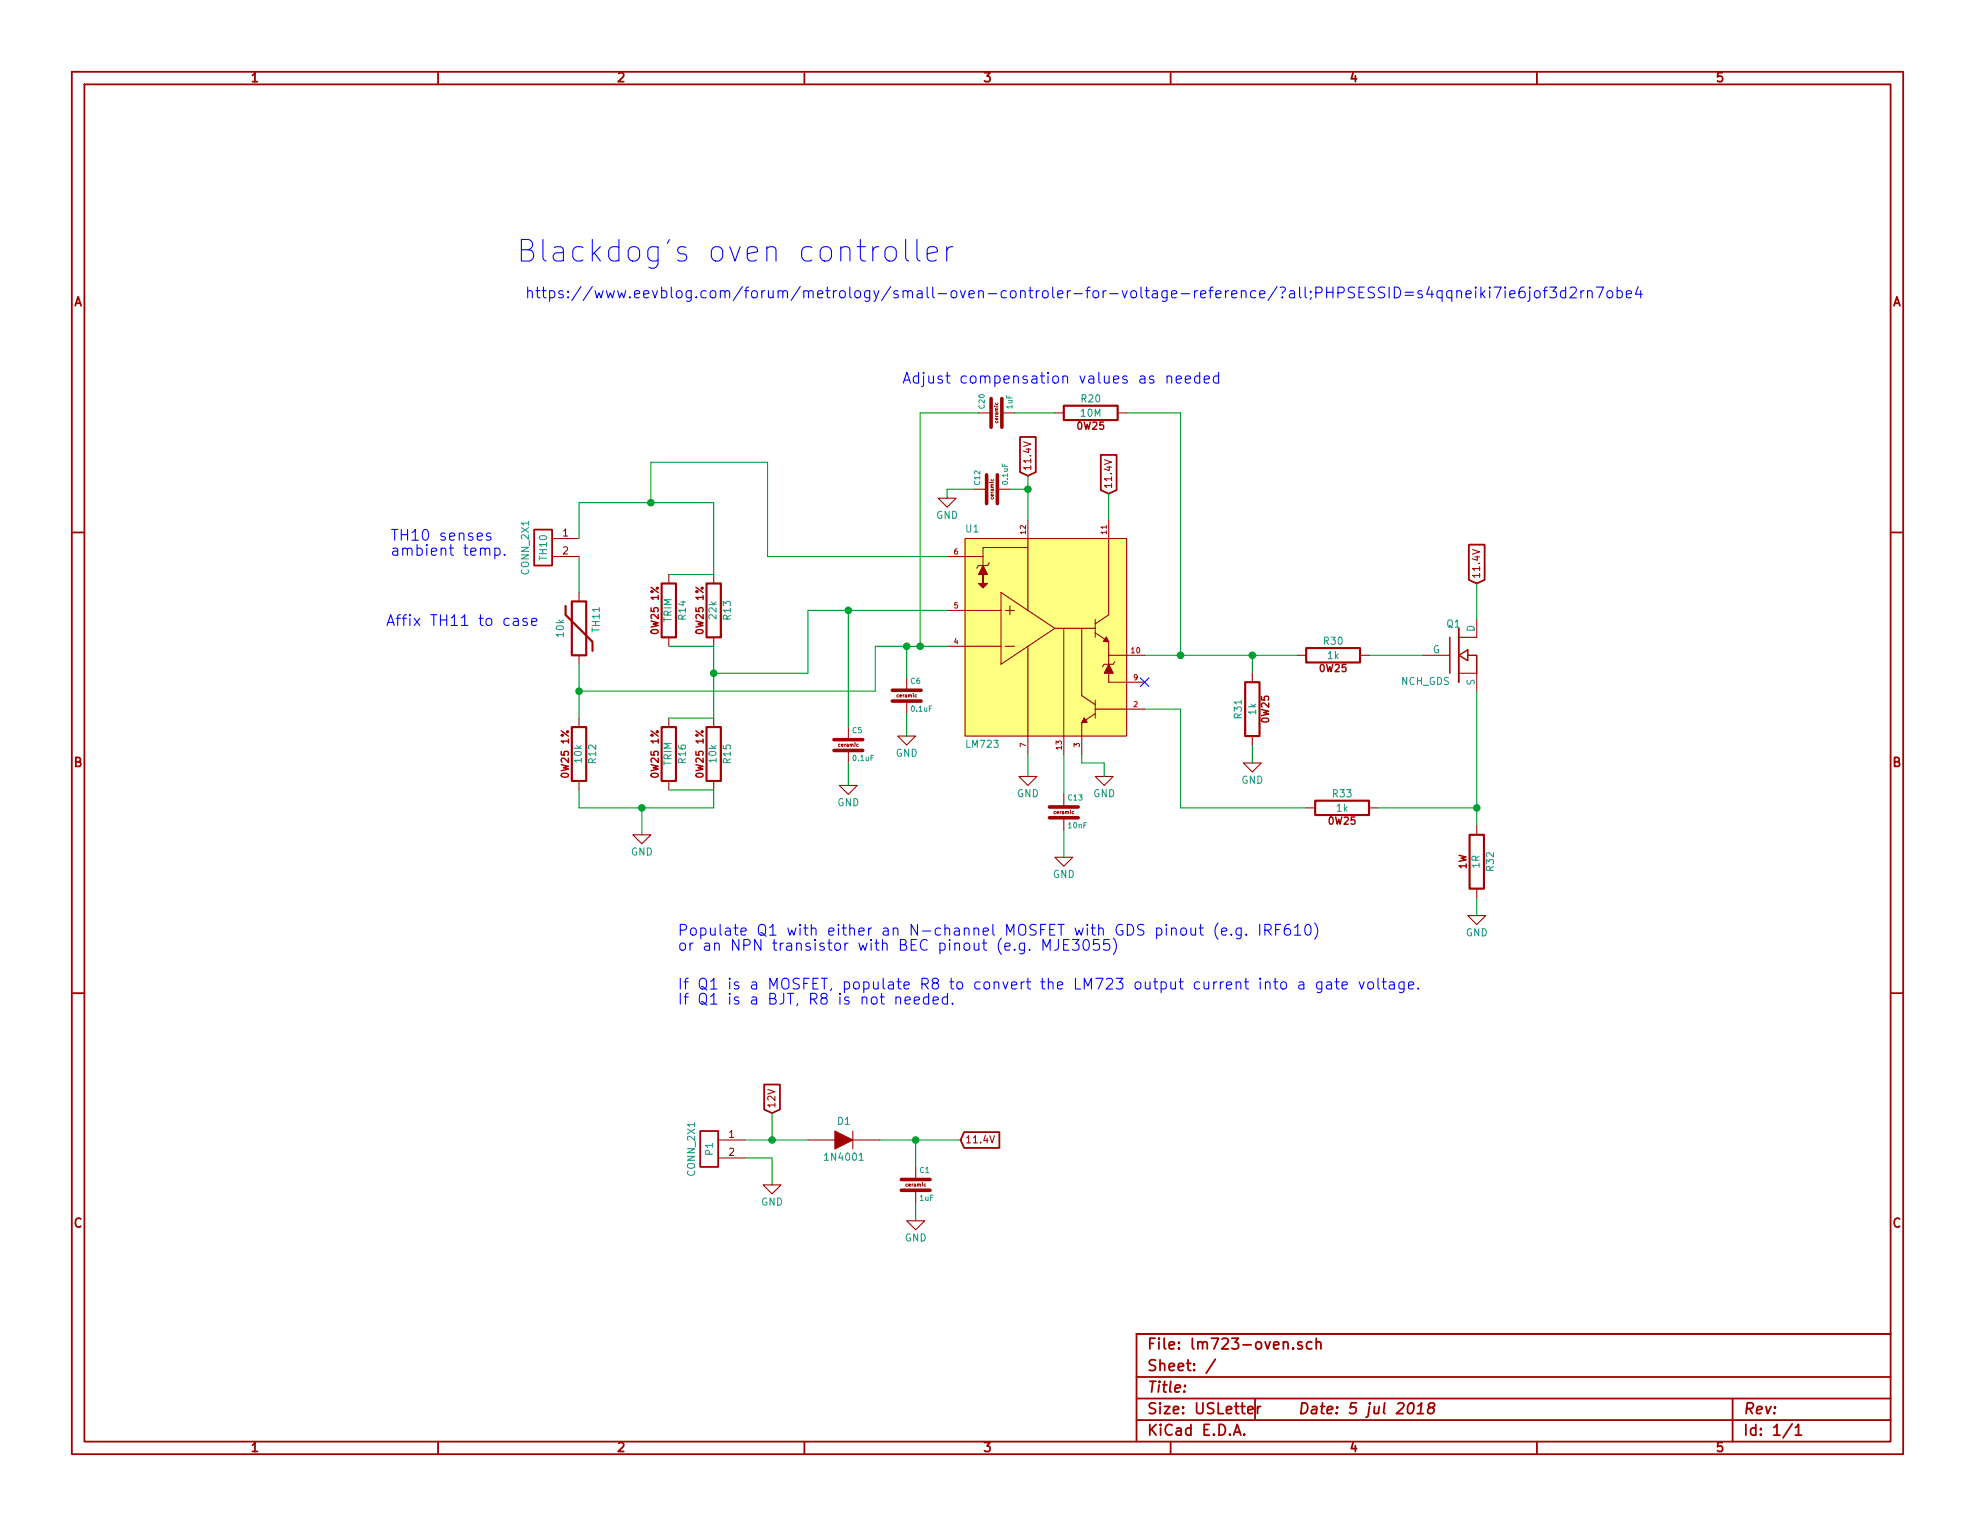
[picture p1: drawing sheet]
EESchema Schematic File Version 2
LIBS:PL_analog_ICs
LIBS:PL_capacitors
LIBS:PL_comms
LIBS:PL_connectors
LIBS:PL_diodes
LIBS:PL_displays
LIBS:PL_GPIB
LIBS:PL_inductors
LIBS:PL_LEDs
LIBS:PL_microcontrollers
LIBS:PL_mounting_holes
LIBS:PL_opamps
LIBS:PL_opto
LIBS:PL_power
LIBS:PL_references
LIBS:PL_regulators
LIBS:PL_relays
LIBS:PL_resistors
LIBS:PL_sensors
LIBS:PL_switchers
LIBS:PL_switches
LIBS:PL_transistors
LIBS:power
LIBS:device
LIBS:switches
LIBS:relays
LIBS:motors
LIBS:transistors
LIBS:conn
LIBS:linear
LIBS:regul
LIBS:74xx
LIBS:cmos4000
LIBS:adc-dac
LIBS:memory
LIBS:xilinx
LIBS:microcontrollers
LIBS:dsp
LIBS:microchip
LIBS:analog_switches
LIBS:motorola
LIBS:texas
LIBS:intel
LIBS:audio
LIBS:interface
LIBS:digital-audio
LIBS:philips
LIBS:display
LIBS:cypress
LIBS:siliconi
LIBS:opto
LIBS:atmel
LIBS:contrib
LIBS:valves
EELAYER 27 0
EELAYER END
$Descr USLetter 11000 8500
encoding utf-8
Sheet 1 1
Title ""
Date "5 jul 2018"
Rev ""
Comp ""
Comment1 ""
Comment2 ""
Comment3 ""
Comment4 ""
$EndDescr
$Comp
L THERMISTOR TH11
U 1 1
P 3225 3500
F 0 "TH11" V 3325 3550 40  0000 C CNN
F 1 "10k" V 3125 3500 40  0000 C CNN
F 2 "~" H 3225 3500 60  0000 C CNN
F 3 "~" H 3225 3500 60  0000 C CNN
	1    3225 3500
	1    0    0    -1  
$EndComp
$Comp
L R_0W25_1PCT R13
U 1 1
P 3975 3400
F 0 "R13" V 4055 3400 40  0000 C CNN
F 1 "22k" V 3975 3400 40  0000 C CNN
F 2 "~" V 3905 3400 30  0000 C CNN
F 3 "~" H 3975 3400 30  0000 C CNN
	1    3975 3400
	1    0    0    -1  
$EndComp
$Comp
L R_0W25_1PCT R12
U 1 1
P 3225 4200
F 0 "R12" V 3305 4200 40  0000 C CNN
F 1 "10k" V 3225 4200 40  0000 C CNN
F 2 "~" V 3155 4200 30  0000 C CNN
F 3 "~" H 3225 4200 30  0000 C CNN
	1    3225 4200
	1    0    0    -1  
$EndComp
$Comp
L R_0W25_1PCT R15
U 1 1
P 3975 4200
F 0 "R15" V 4055 4200 40  0000 C CNN
F 1 "10k" V 3975 4200 40  0000 C CNN
F 2 "~" V 3905 4200 30  0000 C CNN
F 3 "~" H 3975 4200 30  0000 C CNN
	1    3975 4200
	1    0    0    -1  
$EndComp
Wire Wire Line
	3975 3600 3975 4000
Wire Wire Line
	5725 4325 5725 4200
Wire Wire Line
	3225 4500 3975 4500
Wire Wire Line
	3225 4400 3225 4500
Wire Wire Line
	3975 4500 3975 4400
Connection ~ 3975 3750
$Comp
L C_CER C5
U 1 1
P 4725 4150
F 0 "C5" H 4745 4210 30  0000 L BNN
F 1 "0.1uF" H 4745 4090 30  0000 L TNN
F 2 "" H 4763 4000 30  0000 C CNN
F 3 "" H 4725 4150 60  0000 C CNN
	1    4725 4150
	1    0    0    -1  
$EndComp
$Comp
L CONN_2X1 P1
U 1 1
P 3950 6400
F 0 "P1" V 3950 6400 40  0000 C CNN
F 1 "CONN_2X1" V 4050 6400 40  0000 C CNN
F 2 "~" H 4000 6400 60  0000 C CNN
F 3 "~" H 4000 6400 60  0000 C CNN
	1    3950 6400
	-1   0    0    -1  
$EndComp
Text GLabel 4300 6200 1    40   Input ~ 0
12V
Wire Wire Line
	4900 6350 5350 6350
$Comp
L GND #PWR01
U 1 1
P 4300 6600
F 0 "#PWR01" H 4300 6400 50  0001 C CNN
F 1 "GND" H 4300 6500 40  0000 C CNN
F 2 "~" H 4300 6600 50  0000 C CNN
F 3 "~" H 4300 6600 50  0000 C CNN
	1    4300 6600
	1    0    0    -1  
$EndComp
Wire Wire Line
	4150 6450 4300 6450
Wire Wire Line
	4300 6450 4300 6600
$Comp
L C_CER C1
U 1 1
P 5100 6600
F 0 "C1" H 5120 6660 30  0000 L BNN
F 1 "1uF" H 5120 6540 30  0000 L TNN
F 2 "" H 5138 6450 30  0000 C CNN
F 3 "" H 5100 6600 60  0000 C CNN
	1    5100 6600
	1    0    0    -1  
$EndComp
$Comp
L GND #PWR02
U 1 1
P 5100 6800
F 0 "#PWR02" H 5100 6600 50  0001 C CNN
F 1 "GND" H 5100 6700 40  0000 C CNN
F 2 "~" H 5100 6800 50  0000 C CNN
F 3 "~" H 5100 6800 50  0000 C CNN
	1    5100 6800
	1    0    0    -1  
$EndComp
Wire Wire Line
	5100 6500 5100 6350
Connection ~ 5100 6350
Wire Wire Line
	5100 6700 5100 6800
$Comp
L GND #PWR03
U 1 1
P 3575 4650
F 0 "#PWR03" H 3575 4450 50  0001 C CNN
F 1 "GND" H 3575 4550 40  0000 C CNN
F 2 "~" H 3575 4650 50  0000 C CNN
F 3 "~" H 3575 4650 50  0000 C CNN
	1    3575 4650
	1    0    0    -1  
$EndComp
$Comp
L NCH_GDS Q1
U 1 1
P 8125 3650
F 0 "Q1" H 8135 3820 40  0000 R CNN
F 1 "NCH_GDS" H 8075 3500 40  0000 R CNN
F 2 "~" H 8125 3650 60  0000 C CNN
F 3 "~" H 8125 3650 60  0000 C CNN
	1    8125 3650
	1    0    0    -1  
$EndComp
$Comp
L C_CER C13
U 1 1
P 5925 4525
F 0 "C13" H 5945 4585 30  0000 L BNN
F 1 "10nF" H 5945 4465 30  0000 L TNN
F 2 "" H 5963 4375 30  0000 C CNN
F 3 "" H 5925 4525 60  0000 C CNN
	1    5925 4525
	1    0    0    -1  
$EndComp
Wire Wire Line
	5925 4425 5925 4200
$Comp
L GND #PWR04
U 1 1
P 5925 4775
F 0 "#PWR04" H 5925 4575 50  0001 C CNN
F 1 "GND" H 5925 4675 40  0000 C CNN
F 2 "~" H 5925 4775 50  0000 C CNN
F 3 "~" H 5925 4775 50  0000 C CNN
	1    5925 4775
	1    0    0    -1  
$EndComp
Wire Wire Line
	5925 4625 5925 4775
$Comp
L GND #PWR05
U 1 1
P 6150 4325
F 0 "#PWR05" H 6150 4125 50  0001 C CNN
F 1 "GND" H 6150 4225 40  0000 C CNN
F 2 "~" H 6150 4325 50  0000 C CNN
F 3 "~" H 6150 4325 50  0000 C CNN
	1    6150 4325
	1    0    0    -1  
$EndComp
Wire Wire Line
	6025 4200 6025 4250
Wire Wire Line
	6025 4250 6150 4250
Wire Wire Line
	6150 4250 6150 4325
Text GLabel 5725 2650 1    40   Input ~ 0
11.4V
Wire Wire Line
	5725 2650 5725 2900
Text GLabel 6175 2750 1    40   Input ~ 0
11.4V
Wire Wire Line
	6175 2900 6175 2750
Text GLabel 8225 3250 1    40   Input ~ 0
11.4V
Wire Wire Line
	8225 3450 8225 3250
$Comp
L GND #PWR06
U 1 1
P 6975 4250
F 0 "#PWR06" H 6975 4050 50  0001 C CNN
F 1 "GND" H 6975 4150 40  0000 C CNN
F 2 "~" H 6975 4250 50  0000 C CNN
F 3 "~" H 6975 4250 50  0000 C CNN
	1    6975 4250
	1    0    0    -1  
$EndComp
$Comp
L GND #PWR07
U 1 1
P 8225 5100
F 0 "#PWR07" H 8225 4900 50  0001 C CNN
F 1 "GND" H 8225 5000 40  0000 C CNN
F 2 "~" H 8225 5100 50  0000 C CNN
F 3 "~" H 8225 5100 50  0000 C CNN
	1    8225 5100
	1    0    0    -1  
$EndComp
Wire Wire Line
	8225 5000 8225 5100
Wire Wire Line
	6975 4150 6975 4250
Wire Wire Line
	8225 3850 8225 4600
Wire Wire Line
	6575 4500 6575 3950
Wire Wire Line
	6575 3950 6375 3950
Connection ~ 8225 4500
Wire Wire Line
	6375 3650 7225 3650
Wire Wire Line
	7925 3650 7625 3650
Wire Wire Line
	6975 3750 6975 3650
Connection ~ 6975 3650
$Comp
L C_CER C20
U 1 1
P 5550 2300
F 0 "C20" H 5570 2360 30  0000 L BNN
F 1 "1uF" H 5570 2240 30  0000 L TNN
F 2 "" H 5588 2150 30  0000 C CNN
F 3 "" H 5550 2300 60  0000 C CNN
	1    5550 2300
	0    -1   -1   0   
$EndComp
Wire Wire Line
	5650 2300 5875 2300
Wire Wire Line
	6275 2300 6575 2300
Wire Wire Line
	6575 2300 6575 3650
Connection ~ 6575 3650
Wire Wire Line
	5125 3600 5125 2300
Wire Wire Line
	5125 2300 5450 2300
Connection ~ 5125 3600
$Comp
L R_1W R32
U 1 1
P 8225 4800
F 0 "R32" V 8305 4800 40  0000 C CNN
F 1 "1R" V 8225 4800 40  0000 C CNN
F 2 "~" V 8155 4800 30  0000 C CNN
F 3 "~" H 8225 4800 30  0000 C CNN
	1    8225 4800
	1    0    0    -1  
$EndComp
$Comp
L LM723 U1
U 1 1
P 5825 3600
F 0 "U1" H 5375 4250 40  0000 L CNN
F 1 "LM723" H 5375 3050 40  0000 L CNN
F 2 "~" H 5775 3725 60  0000 C CNN
F 3 "~" H 5775 3725 60  0000 C CNN
	1    5825 3600
	1    0    0    -1  
$EndComp
Wire Wire Line
	3225 3100 3225 3300
Wire Wire Line
	3975 2800 3975 3200
Wire Wire Line
	3225 3700 3225 4000
Wire Wire Line
	3975 3750 4500 3750
Wire Wire Line
	4500 3750 4500 3400
Wire Wire Line
	4500 3400 5275 3400
Wire Wire Line
	4875 3600 5275 3600
Wire Wire Line
	4875 3600 4875 3850
Wire Wire Line
	4875 3850 3225 3850
Connection ~ 3225 3850
NoConn ~ 6375 3800
$Comp
L DIODE D1
U 1 1
P 4700 6350
F 0 "D1" H 4700 6450 40  0000 C CNN
F 1 "1N4001" H 4700 6250 40  0000 C CNN
F 2 "~" H 4700 6350 60  0000 C CNN
F 3 "~" H 4700 6350 60  0000 C CNN
	1    4700 6350
	1    0    0    -1  
$EndComp
Wire Wire Line
	4150 6350 4500 6350
Wire Wire Line
	4300 6350 4300 6200
Connection ~ 4300 6350
Text GLabel 5350 6350 2    40   Input ~ 0
11.4V
Text Notes 2875 1475 0    120  ~ 0
Blackdog's oven controller
Text Notes 2925 1675 0    60   ~ 0
https://www.eevblog.com/forum/metrology/small-oven-controler-for-voltage-reference/?all;PHPSESSID=s4qqneiki7ie6jof3d2rn7obe4
$Comp
L R_0W25 R30
U 1 1
P 7425 3650
F 0 "R30" V 7505 3650 40  0000 C CNN
F 1 "1k" V 7425 3650 40  0000 C CNN
F 2 "~" V 7355 3650 30  0000 C CNN
F 3 "~" H 7425 3650 30  0000 C CNN
	1    7425 3650
	0    -1   -1   0   
$EndComp
$Comp
L R_0W25_1PCT R14
U 1 1
P 3725 3400
F 0 "R14" V 3805 3400 40  0000 C CNN
F 1 "TRIM" V 3725 3400 40  0000 C CNN
F 2 "~" V 3655 3400 30  0000 C CNN
F 3 "~" H 3725 3400 30  0000 C CNN
	1    3725 3400
	1    0    0    -1  
$EndComp
$Comp
L R_0W25_1PCT R16
U 1 1
P 3725 4200
F 0 "R16" V 3805 4200 40  0000 C CNN
F 1 "TRIM" V 3725 4200 40  0000 C CNN
F 2 "~" V 3655 4200 30  0000 C CNN
F 3 "~" H 3725 4200 30  0000 C CNN
	1    3725 4200
	1    0    0    -1  
$EndComp
Wire Wire Line
	3975 3200 3725 3200
Wire Wire Line
	3975 3600 3725 3600
Wire Wire Line
	3975 4000 3725 4000
Wire Wire Line
	3975 4400 3725 4400
$Comp
L R_0W25 R33
U 1 1
P 7475 4500
F 0 "R33" V 7555 4500 40  0000 C CNN
F 1 "1k" V 7475 4500 40  0000 C CNN
F 2 "~" V 7405 4500 30  0000 C CNN
F 3 "~" H 7475 4500 30  0000 C CNN
	1    7475 4500
	0    -1   -1   0   
$EndComp
Wire Wire Line
	8225 4500 7675 4500
Wire Wire Line
	7275 4500 6575 4500
$Comp
L R_0W25 R20
U 1 1
P 6075 2300
F 0 "R20" V 6155 2300 40  0000 C CNN
F 1 "10M" V 6075 2300 40  0000 C CNN
F 2 "~" V 6005 2300 30  0000 C CNN
F 3 "~" H 6075 2300 30  0000 C CNN
	1    6075 2300
	0    -1   -1   0   
$EndComp
$Comp
L R_0W25 R31
U 1 1
P 6975 3950
F 0 "R31" V 7055 3950 40  0000 C CNN
F 1 "1k" V 6975 3950 40  0000 C CNN
F 2 "~" V 6905 3950 30  0000 C CNN
F 3 "~" H 6975 3950 30  0000 C CNN
	1    6975 3950
	-1   0    0    1   
$EndComp
Text Notes 3775 5225 0    60   ~ 0
Populate Q1 with either an N-channel MOSFET with GDS pinout (e.g. IRF610)\nor an NPN transistor with BEC pinout (e.g. MJE3055)
Text Notes 5025 2150 0    60   ~ 0
Adjust compensation values as needed
Text Notes 3775 5525 0    60   ~ 0
If Q1 is a MOSFET, populate R8 to convert the LM723 output current into a gate voltage.\nIf Q1 is a BJT, R8 is not needed.
$Comp
L C_CER C12
U 1 1
P 5525 2725
F 0 "C12" H 5545 2785 30  0000 L BNN
F 1 "0.1uF" H 5545 2665 30  0000 L TNN
F 2 "" H 5563 2575 30  0000 C CNN
F 3 "" H 5525 2725 60  0000 C CNN
	1    5525 2725
	0    -1   -1   0   
$EndComp
$Comp
L GND #PWR08
U 1 1
P 5275 2775
F 0 "#PWR08" H 5275 2575 50  0001 C CNN
F 1 "GND" H 5275 2675 40  0000 C CNN
F 2 "~" H 5275 2775 50  0000 C CNN
F 3 "~" H 5275 2775 50  0000 C CNN
	1    5275 2775
	1    0    0    -1  
$EndComp
Wire Wire Line
	3575 4650 3575 4500
Connection ~ 3575 4500
$Comp
L GND #PWR09
U 1 1
P 5725 4325
F 0 "#PWR09" H 5725 4125 50  0001 C CNN
F 1 "GND" H 5725 4225 40  0000 C CNN
F 2 "~" H 5725 4325 50  0000 C CNN
F 3 "~" H 5725 4325 50  0000 C CNN
	1    5725 4325
	1    0    0    -1  
$EndComp
Wire Wire Line
	5625 2725 5725 2725
Connection ~ 5725 2725
Wire Wire Line
	5425 2725 5275 2725
Wire Wire Line
	5275 2725 5275 2775
$Comp
L C_CER C6
U 1 1
P 5050 3875
F 0 "C6" H 5070 3935 30  0000 L BNN
F 1 "0.1uF" H 5070 3815 30  0000 L TNN
F 2 "" H 5088 3725 30  0000 C CNN
F 3 "" H 5050 3875 60  0000 C CNN
	1    5050 3875
	1    0    0    -1  
$EndComp
$Comp
L GND #PWR010
U 1 1
P 4725 4375
F 0 "#PWR010" H 4725 4175 50  0001 C CNN
F 1 "GND" H 4725 4275 40  0000 C CNN
F 2 "~" H 4725 4375 50  0000 C CNN
F 3 "~" H 4725 4375 50  0000 C CNN
	1    4725 4375
	1    0    0    -1  
$EndComp
$Comp
L GND #PWR011
U 1 1
P 5050 4100
F 0 "#PWR011" H 5050 3900 50  0001 C CNN
F 1 "GND" H 5050 4000 40  0000 C CNN
F 2 "~" H 5050 4100 50  0000 C CNN
F 3 "~" H 5050 4100 50  0000 C CNN
	1    5050 4100
	1    0    0    -1  
$EndComp
Wire Wire Line
	5050 3975 5050 4100
Wire Wire Line
	4725 4250 4725 4375
Wire Wire Line
	5050 3775 5050 3600
Connection ~ 5050 3600
Wire Wire Line
	4725 4050 4725 3400
Connection ~ 4725 3400
$Comp
L CONN_2X1 TH10
U 1 1
P 3025 3050
F 0 "TH10" V 3025 3050 40  0000 C CNN
F 1 "CONN_2X1" V 3125 3050 40  0000 C CNN
F 2 "~" H 3075 3050 60  0000 C CNN
F 3 "~" H 3075 3050 60  0000 C CNN
	1    3025 3050
	-1   0    0    -1  
$EndComp
Wire Wire Line
	3225 3000 3225 2800
Wire Wire Line
	3225 2800 3975 2800
Wire Wire Line
	5275 3100 4275 3100
Wire Wire Line
	4275 3100 4275 2575
Wire Wire Line
	4275 2575 3625 2575
Wire Wire Line
	3625 2575 3625 2800
Connection ~ 3625 2800
Text Notes 2150 3500 0    60   ~ 0
Affix TH11 to case
Text Notes 2175 3025 0    60   ~ 0
TH10 senses\nambient temp.
$EndSCHEMATC
